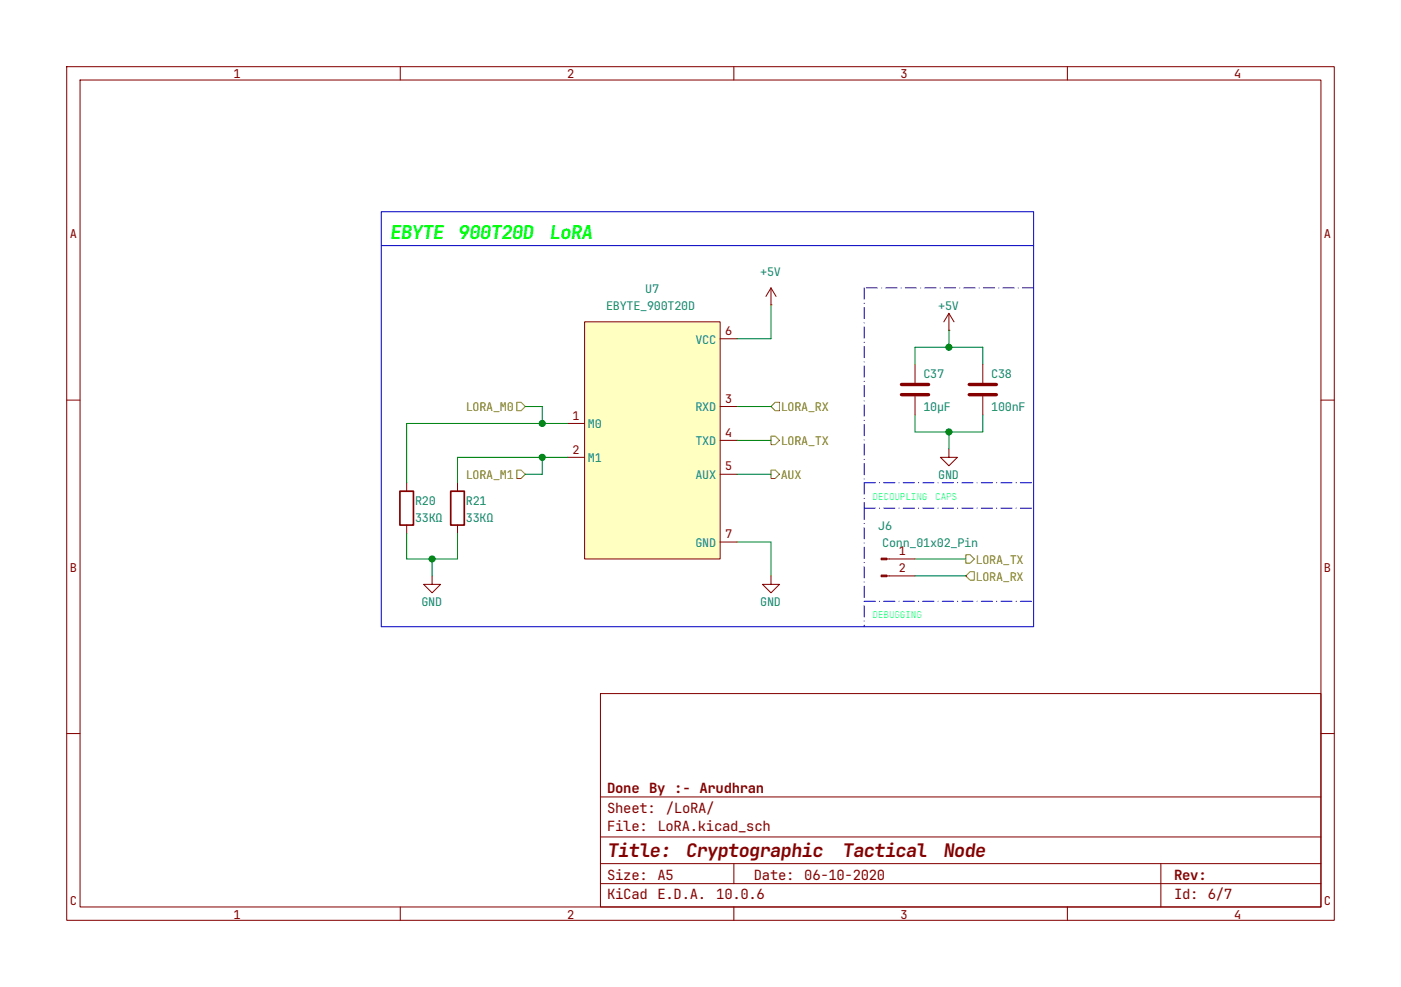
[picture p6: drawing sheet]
(kicad_sch
 (version 20260306)
 (generator "eeschema")
 (generator_version "10.0")
 (paper "A5")
 (title_block
  (title "Cryptographic Tactical Node")
  (date "06-10-2020")
  (company "Done By :- Arudhran"))
 (lib_symbols
  (symbol "Connector:Conn_01x02_Pin"
   (pin_names
    (offset 1.016) (hide yes)) (exclude_from_sim no) (in_bom yes) (on_board yes)
   (in_pos_files yes)
   (duplicate_pin_numbers_are_jumpers no)
   (property "Reference" "J" (at 0 2.54 0) (show_name no) (do_not_autoplace no) (effects (font (size 1.27 1.27))))
   (property "Value" "Conn_01x02_Pin" (at 0 -5.08 0) (show_name no) (do_not_autoplace no) (effects (font (size 1.27 1.27))))
   (property "Footprint" "" (at 0 0 0) (show_name no) (do_not_autoplace no) (hide yes) (effects (font (size 1.27 1.27))))
   (property "Datasheet" "" (at 0 0 0) (show_name no) (do_not_autoplace no) (hide yes) (effects (font (size 1.27 1.27))))
   (property "Description" "Generic connector, single row, 01x02, script generated" (at 0 0 0) (show_name no) (do_not_autoplace no) (hide yes) (effects (font (size 1.27 1.27))))
   (property "ki_locked" "" (at 0 0 0) (show_name no) (do_not_autoplace no) (effects (font (size 1.27 1.27))))
   (symbol "Conn_01x02_Pin_1_1"
    (rectangle (start 0.8636 0.127) (end 0 -0.127) (stroke (width 0.1524) (type default)) (fill (type outline)))
    (rectangle (start 0.8636 -2.413) (end 0 -2.667) (stroke (width 0.1524) (type default)) (fill (type outline)))
    (polyline (pts (xy 1.27 0) (xy 0.8636 0)) (stroke (width 0.1524) (type default)) (fill (type none)))
    (polyline (pts (xy 1.27 -2.54) (xy 0.8636 -2.54)) (stroke (width 0.1524) (type default)) (fill (type none)))
    (pin passive line (at 5.08 0 180) (length 3.81) (name "Pin_1" (effects (font (size 1.27 1.27)))) (number "1" (effects (font (size 1.27 1.27)))))
    (pin passive line (at 5.08 -2.54 180) (length 3.81) (name "Pin_2" (effects (font (size 1.27 1.27)))) (number "2" (effects (font (size 1.27 1.27))))))
   (embedded_fonts no))
  (symbol "Device:C"
   (pin_numbers (hide yes))
   (pin_names
    (offset 0.254)) (exclude_from_sim no) (in_bom yes) (on_board yes)
   (in_pos_files yes)
   (duplicate_pin_numbers_are_jumpers no)
   (property "Reference" "C" (at 0.635 2.54 0) (show_name no) (do_not_autoplace no) (effects (font (size 1.27 1.27)) (justify left)))
   (property "Value" "C" (at 0.635 -2.54 0) (show_name no) (do_not_autoplace no) (effects (font (size 1.27 1.27)) (justify left)))
   (property "Footprint" "" (at 0.9652 -3.81 0) (show_name no) (do_not_autoplace no) (hide yes) (effects (font (size 1.27 1.27))))
   (property "Datasheet" "" (at 0 0 0) (show_name no) (do_not_autoplace no) (hide yes) (effects (font (size 1.27 1.27))))
   (property "Description" "Unpolarized capacitor" (at 0 0 0) (show_name no) (do_not_autoplace no) (hide yes) (effects (font (size 1.27 1.27))))
   (symbol "C_0_1"
    (polyline (pts (xy -2.032 0.762) (xy 2.032 0.762)) (stroke (width 0.508) (type default)) (fill (type none)))
    (polyline (pts (xy -2.032 -0.762) (xy 2.032 -0.762)) (stroke (width 0.508) (type default)) (fill (type none))))
   (symbol "C_1_1"
    (pin passive line (at 0 3.81 270) (length 2.794) (name "" (effects (font (size 1.27 1.27)))) (number "1" (effects (font (size 1.27 1.27)))))
    (pin passive line (at 0 -3.81 90) (length 2.794) (name "" (effects (font (size 1.27 1.27)))) (number "2" (effects (font (size 1.27 1.27))))))
   (embedded_fonts no))
  (symbol "Device:R"
   (pin_numbers (hide yes))
   (pin_names
    (offset 0)) (exclude_from_sim no) (in_bom yes) (on_board yes)
   (in_pos_files yes)
   (duplicate_pin_numbers_are_jumpers no)
   (property "Reference" "R" (at 2.032 0 90) (show_name no) (do_not_autoplace no) (effects (font (size 1.27 1.27))))
   (property "Value" "R" (at 0 0 90) (show_name no) (do_not_autoplace no) (effects (font (size 1.27 1.27))))
   (property "Footprint" "" (at -1.778 0 90) (show_name no) (do_not_autoplace no) (hide yes) (effects (font (size 1.27 1.27))))
   (property "Datasheet" "" (at 0 0 0) (show_name no) (do_not_autoplace no) (hide yes) (effects (font (size 1.27 1.27))))
   (property "Description" "Resistor" (at 0 0 0) (show_name no) (do_not_autoplace no) (hide yes) (effects (font (size 1.27 1.27))))
   (symbol "R_0_1"
    (rectangle (start -1.016 -2.54) (end 1.016 2.54) (stroke (width 0.254) (type default)) (fill (type none))))
   (symbol "R_1_1"
    (pin passive line (at 0 3.81 270) (length 1.27) (name "" (effects (font (size 1.27 1.27)))) (number "1" (effects (font (size 1.27 1.27)))))
    (pin passive line (at 0 -3.81 90) (length 1.27) (name "" (effects (font (size 1.27 1.27)))) (number "2" (effects (font (size 1.27 1.27))))))
   (embedded_fonts no))
  (symbol "EBYTE_900T20D:EBYTE_900T20D" (exclude_from_sim no) (in_bom yes) (on_board yes)
   (in_pos_files yes)
   (duplicate_pin_numbers_are_jumpers no)
   (property "Reference" "U" (at 0 19.05 0) (show_name no) (do_not_autoplace no) (effects (font (size 1.27 1.27))))
   (property "Value" "EBYTE_900T20D" (at 0 -19.05 0) (show_name no) (do_not_autoplace no) (effects (font (size 1.27 1.27))))
   (property "Footprint" "EBYTE_900T20D:EBYTE_900T20D" (at 0 0 0) (show_name no) (do_not_autoplace no) (hide yes) (effects (font (size 1.27 1.27))))
   (property "Datasheet" "" (at 0 0 0) (show_name no) (do_not_autoplace no) (hide yes) (effects (font (size 1.27 1.27))))
   (property "Description" "" (at 0 0 0) (show_name no) (do_not_autoplace no) (hide yes) (effects (font (size 1.27 1.27))))
   (symbol "EBYTE_900T20D_1_1"
    (rectangle (start -10.16 17.78) (end 10.16 -17.78) (stroke (width 0) (type solid)) (fill (type background)))
    (pin input line (at -12.7 2.54 0) (length 2.54) (name "M0" (effects (font (size 1.27 1.27)))) (number "1" (effects (font (size 1.27 1.27)))))
    (pin input line (at -12.7 -2.54 0) (length 2.54) (name "M1" (effects (font (size 1.27 1.27)))) (number "2" (effects (font (size 1.27 1.27)))))
    (pin input line (at 12.7 5.08 180) (length 2.54) (name "RXD" (effects (font (size 1.27 1.27)))) (number "3" (effects (font (size 1.27 1.27)))))
    (pin output line (at 12.7 0 180) (length 2.54) (name "TXD" (effects (font (size 1.27 1.27)))) (number "4" (effects (font (size 1.27 1.27)))))
    (pin output line (at 12.7 -5.08 180) (length 2.54) (name "AUX" (effects (font (size 1.27 1.27)))) (number "5" (effects (font (size 1.27 1.27)))))
    (pin power_in line (at 12.7 15.24 180) (length 2.54) (name "VCC" (effects (font (size 1.27 1.27)))) (number "6" (effects (font (size 1.27 1.27)))))
    (pin power_in line (at 12.7 -15.24 180) (length 2.54) (name "GND" (effects (font (size 1.27 1.27)))) (number "7" (effects (font (size 1.27 1.27)))))
    (pin no_connect line (at -12.7 -15.24 0) (length 2.54) (hide yes) (name "NC" (effects (font (size 1.27 1.27)))) (number "8" (effects (font (size 1.27 1.27)))))
    (pin no_connect line (at -12.7 -15.24 0) (length 2.54) (hide yes) (name "NC" (effects (font (size 1.27 1.27)))) (number "9" (effects (font (size 1.27 1.27)))))
    (pin no_connect line (at -12.7 -15.24 0) (length 2.54) (hide yes) (name "NC" (effects (font (size 1.27 1.27)))) (number "10" (effects (font (size 1.27 1.27))))))
   (embedded_fonts no))
  (symbol "PCM_SparkFun-PowerSymbol:GND"
   (power global)
   (pin_names
    (offset 0)) (exclude_from_sim no) (in_bom yes) (on_board yes)
   (in_pos_files yes)
   (duplicate_pin_numbers_are_jumpers no)
   (property "Reference" "#PWR" (at 0 -6.35 0) (show_name no) (do_not_autoplace no) (hide yes) (effects (font (size 1.27 1.27))))
   (property "Value" "GND" (at 0 -3.81 0) (show_name no) (do_not_autoplace yes) (effects (font (size 1.27 1.27))))
   (property "Footprint" "" (at 0 0 0) (show_name no) (do_not_autoplace no) (hide yes) (effects (font (size 1.27 1.27))))
   (property "Datasheet" "" (at 0 0 0) (show_name no) (do_not_autoplace no) (hide yes) (effects (font (size 1.27 1.27))))
   (property "Description" "Power symbol creates a global label with name \"GND\" , ground" (at 0 -8.89 0) (show_name no) (do_not_autoplace no) (hide yes) (effects (font (size 1.27 1.27))))
   (symbol "GND_0_1"
    (polyline (pts (xy 0 0) (xy 0 -1.27) (xy 1.27 -1.27) (xy 0 -2.54) (xy -1.27 -1.27) (xy 0 -1.27)) (stroke (width 0) (type default)) (fill (type none))))
   (symbol "GND_1_1"
    (pin power_in line (at 0 0 270) (length 0) (hide yes) (name "GND" (effects (font (size 1.27 1.27)))) (number "1" (effects (font (size 1.27 1.27))))))
   (embedded_fonts no))
  (symbol "power:+5V"
   (power global)
   (pin_numbers (hide yes))
   (pin_names
    (offset 0) (hide yes)) (exclude_from_sim no) (in_bom yes) (on_board yes)
   (in_pos_files yes)
   (duplicate_pin_numbers_are_jumpers no)
   (property "Reference" "#PWR" (at 0 -3.81 0) (show_name no) (do_not_autoplace no) (hide yes) (effects (font (size 1.27 1.27))))
   (property "Value" "+5V" (at 0 3.556 0) (show_name no) (do_not_autoplace no) (effects (font (size 1.27 1.27))))
   (property "Footprint" "" (at 0 0 0) (show_name no) (do_not_autoplace no) (hide yes) (effects (font (size 1.27 1.27))))
   (property "Datasheet" "" (at 0 0 0) (show_name no) (do_not_autoplace no) (hide yes) (effects (font (size 1.27 1.27))))
   (property "Description" "Power symbol creates a global label with name \"+5V\"" (at 0 0 0) (show_name no) (do_not_autoplace no) (hide yes) (effects (font (size 1.27 1.27))))
   (symbol "+5V_0_1"
    (polyline (pts (xy -0.762 1.27) (xy 0 2.54)) (stroke (width 0) (type default)) (fill (type none)))
    (polyline (pts (xy 0 2.54) (xy 0.762 1.27)) (stroke (width 0) (type default)) (fill (type none)))
    (polyline (pts (xy 0 0) (xy 0 2.54)) (stroke (width 0) (type default)) (fill (type none))))
   (symbol "+5V_1_1"
    (pin power_in line (at 0 0 90) (length 0) (name "" (effects (font (size 1.27 1.27)))) (number "1" (effects (font (size 1.27 1.27))))))
   (embedded_fonts no)))
 (rectangle
  (start 57.15 31.75)
  (end 154.94 93.98)
  (stroke (width 0) (type default))
  (fill (type none)))
 (text "EBYTE 900T20D LoRA"
  (exclude_from_sim no)
  (at 58.42 35.56 0)
  (effects (font (size 2.032 2.032)
    (bold yes)
    (italic yes) (color 0 255 0 1)) (justify left)))
 (text "DECOUPLING CAPS"
  (exclude_from_sim no)
  (at 130.81 74.93 0)
  (effects (font (size 1.016 1.016) (thickness 0.127) (color 0 255 255 1)) (justify left)))
 (text "DEBUGGING"
  (exclude_from_sim no)
  (at 130.81 92.71 0)
  (effects (font (size 1.016 1.016) (thickness 0.127) (color 0 255 255 1)) (justify left)))
 (junction
  (at 81.28 68.58)
  (diameter 0)
  (color 0 0 0 0))
 (junction
  (at 64.77 83.82)
  (diameter 0)
  (color 0 0 0 0))
 (junction
  (at 81.28 63.5)
  (diameter 0)
  (color 0 0 0 0))
 (junction
  (at 142.24 64.77)
  (diameter 0)
  (color 0 0 0 0))
 (junction
  (at 142.24 52.07)
  (diameter 0)
  (color 0 0 0 0))
 (wire
  (pts (xy 137.16 52.07) (xy 142.24 52.07))
  (stroke (width 0) (type default)))
 (wire
  (pts (xy 110.49 50.8) (xy 115.57 50.8))
  (stroke (width 0) (type default)))
 (polyline
  (pts (xy 129.54 76.2) (xy 129.54 93.98))
  (stroke (width 0) (type dash_dot)))
 (wire
  (pts (xy 137.16 86.36) (xy 144.78 86.36))
  (stroke (width 0) (type default)))
 (wire
  (pts (xy 60.96 63.5) (xy 60.96 72.39))
  (stroke (width 0) (type default)))
 (wire
  (pts (xy 115.57 81.28) (xy 115.57 86.36))
  (stroke (width 0) (type default)))
 (wire
  (pts (xy 110.49 66.04) (xy 115.57 66.04))
  (stroke (width 0) (type default)))
 (polyline
  (pts (xy 129.54 90.17) (xy 154.94 90.17))
  (stroke (width 0) (type dash_dot)))
 (wire
  (pts (xy 68.58 68.58) (xy 81.28 68.58))
  (stroke (width 0) (type default)))
 (wire
  (pts (xy 110.49 60.96) (xy 115.57 60.96))
  (stroke (width 0) (type default)))
 (polyline
  (pts (xy 129.54 43.18) (xy 129.54 76.2))
  (stroke (width 0) (type dash_dot)))
 (wire
  (pts (xy 137.16 83.82) (xy 144.78 83.82))
  (stroke (width 0) (type default)))
 (wire
  (pts (xy 137.16 62.23) (xy 137.16 64.77))
  (stroke (width 0) (type default)))
 (wire
  (pts (xy 60.96 80.01) (xy 60.96 83.82))
  (stroke (width 0) (type default)))
 (wire
  (pts (xy 147.32 64.77) (xy 142.24 64.77))
  (stroke (width 0) (type default)))
 (wire
  (pts (xy 78.74 71.12) (xy 81.28 71.12))
  (stroke (width 0) (type default)))
 (wire
  (pts (xy 64.77 83.82) (xy 64.77 86.36))
  (stroke (width 0) (type default)))
 (wire
  (pts (xy 81.28 68.58) (xy 85.09 68.58))
  (stroke (width 0) (type default)))
 (wire
  (pts (xy 78.74 60.96) (xy 81.28 60.96))
  (stroke (width 0) (type default)))
 (wire
  (pts (xy 64.77 83.82) (xy 68.58 83.82))
  (stroke (width 0) (type default)))
 (wire
  (pts (xy 142.24 64.77) (xy 142.24 67.31))
  (stroke (width 0) (type default)))
 (polyline
  (pts (xy 129.54 72.39) (xy 154.94 72.39))
  (stroke (width 0) (type dash_dot)))
 (wire
  (pts (xy 81.28 71.12) (xy 81.28 68.58))
  (stroke (width 0) (type default)))
 (wire
  (pts (xy 68.58 80.01) (xy 68.58 83.82))
  (stroke (width 0) (type default)))
 (wire
  (pts (xy 110.49 81.28) (xy 115.57 81.28))
  (stroke (width 0) (type default)))
 (wire
  (pts (xy 147.32 62.23) (xy 147.32 64.77))
  (stroke (width 0) (type default)))
 (polyline
  (pts (xy 129.54 76.2) (xy 154.94 76.2))
  (stroke (width 0) (type dash_dot)))
 (wire
  (pts (xy 142.24 52.07) (xy 147.32 52.07))
  (stroke (width 0) (type default)))
 (wire
  (pts (xy 142.24 49.53) (xy 142.24 52.07))
  (stroke (width 0) (type default)))
 (wire
  (pts (xy 81.28 63.5) (xy 85.09 63.5))
  (stroke (width 0) (type default)))
 (wire
  (pts (xy 60.96 83.82) (xy 64.77 83.82))
  (stroke (width 0) (type default)))
 (wire
  (pts (xy 115.57 71.12) (xy 110.49 71.12))
  (stroke (width 0) (type default)))
 (wire
  (pts (xy 68.58 68.58) (xy 68.58 72.39))
  (stroke (width 0) (type default)))
 (polyline
  (pts (xy 57.15 36.83) (xy 154.94 36.83))
  (stroke (width 0) (type default)))
 (polyline
  (pts (xy 154.94 43.18) (xy 129.54 43.18))
  (stroke (width 0) (type dash_dot)))
 (wire
  (pts (xy 115.57 45.72) (xy 115.57 50.8))
  (stroke (width 0) (type default)))
 (wire
  (pts (xy 147.32 54.61) (xy 147.32 52.07))
  (stroke (width 0) (type default)))
 (wire
  (pts (xy 137.16 54.61) (xy 137.16 52.07))
  (stroke (width 0) (type default)))
 (wire
  (pts (xy 60.96 63.5) (xy 81.28 63.5))
  (stroke (width 0) (type default)))
 (wire
  (pts (xy 81.28 60.96) (xy 81.28 63.5))
  (stroke (width 0) (type default)))
 (wire
  (pts (xy 142.24 64.77) (xy 137.16 64.77))
  (stroke (width 0) (type default)))
 (hierarchical_label "LORA_RX"
  (shape input)
  (at 144.78 86.36 0)
  (effects (font (size 1.27 1.27)) (justify left)))
 (hierarchical_label "LORA_TX"
  (shape output)
  (at 144.78 83.82 0)
  (effects (font (size 1.27 1.27)) (justify left)))
 (hierarchical_label "LORA_M0"
  (shape input)
  (at 78.74 60.96 180)
  (effects (font (size 1.27 1.27)) (justify right)))
 (hierarchical_label "LORA_TX"
  (shape output)
  (at 115.57 66.04 0)
  (effects (font (size 1.27 1.27)) (justify left)))
 (hierarchical_label "LORA_RX"
  (shape input)
  (at 115.57 60.96 0)
  (effects (font (size 1.27 1.27)) (justify left)))
 (hierarchical_label "AUX"
  (shape output)
  (at 115.57 71.12 0)
  (effects (font (size 1.27 1.27)) (justify left)))
 (hierarchical_label "LORA_M1"
  (shape input)
  (at 78.74 71.12 180)
  (effects (font (size 1.27 1.27)) (justify right)))
 (symbol
  (lib_id "EBYTE_900T20D:EBYTE_900T20D")
  (at 97.79 66.04 0)
  (unit 1)
  (body_style 1)
  (exclude_from_sim no)
  (in_bom yes)
  (on_board yes)
  (in_pos_files yes)
  (dnp no)
  (fields_autoplaced yes)
  (property "Reference" "U7" (at 97.79 43.18 0) (show_name no) (do_not_autoplace no) (effects (font (size 1.27 1.27))))
  (property "Value" "EBYTE_900T20D" (at 97.79 45.72 0) (show_name no) (do_not_autoplace no) (effects (font (size 1.27 1.27))))
  (property "Footprint" "EBYTE_900T20D:EBYTE_900T20D" (at 97.79 66.04 0) (hide yes) (show_name no) (do_not_autoplace no) (effects (font (size 1.27 1.27))))
  (property "Datasheet" "" (at 97.79 66.04 0) (hide yes) (show_name no) (do_not_autoplace no) (effects (font (size 1.27 1.27))))
  (property "Description" "" (at 97.79 66.04 0) (hide yes) (show_name no) (do_not_autoplace no) (effects (font (size 1.27 1.27))))
  (pin "5")
  (pin "8")
  (pin "9")
  (pin "6")
  (pin "10")
  (pin "7")
  (pin "4")
  (pin "1")
  (pin "2")
  (pin "3"))
 (symbol
  (lib_id "PCM_SparkFun-PowerSymbol:GND")
  (at 142.24 67.31 0)
  (unit 1)
  (body_style 1)
  (exclude_from_sim no)
  (in_bom yes)
  (on_board yes)
  (in_pos_files yes)
  (dnp no)
  (fields_autoplaced yes)
  (property "Reference" "#PWR084" (at 142.24 73.66 0) (hide yes) (show_name no) (do_not_autoplace no) (effects (font (size 1.27 1.27))))
  (property "Value" "GND" (at 142.24 71.12 0) (show_name no) (do_not_autoplace yes) (effects (font (size 1.27 1.27))))
  (property "Footprint" "" (at 142.24 67.31 0) (hide yes) (show_name no) (do_not_autoplace no) (effects (font (size 1.27 1.27))))
  (property "Datasheet" "" (at 142.24 67.31 0) (hide yes) (show_name no) (do_not_autoplace no) (effects (font (size 1.27 1.27))))
  (property "Description" "Power symbol creates a global label with name \"GND\" , ground" (at 142.24 76.2 0) (hide yes) (show_name no) (do_not_autoplace no) (effects (font (size 1.27 1.27))))
  (pin "1"))
 (symbol
  (lib_id "PCM_SparkFun-PowerSymbol:GND")
  (at 64.77 86.36 0)
  (unit 1)
  (body_style 1)
  (exclude_from_sim no)
  (in_bom yes)
  (on_board yes)
  (in_pos_files yes)
  (dnp no)
  (fields_autoplaced yes)
  (property "Reference" "#PWR080" (at 64.77 92.71 0) (hide yes) (show_name no) (do_not_autoplace no) (effects (font (size 1.27 1.27))))
  (property "Value" "GND" (at 64.77 90.17 0) (show_name no) (do_not_autoplace yes) (effects (font (size 1.27 1.27))))
  (property "Footprint" "" (at 64.77 86.36 0) (hide yes) (show_name no) (do_not_autoplace no) (effects (font (size 1.27 1.27))))
  (property "Datasheet" "" (at 64.77 86.36 0) (hide yes) (show_name no) (do_not_autoplace no) (effects (font (size 1.27 1.27))))
  (property "Description" "Power symbol creates a global label with name \"GND\" , ground" (at 64.77 95.25 0) (hide yes) (show_name no) (do_not_autoplace no) (effects (font (size 1.27 1.27))))
  (pin "1"))
 (symbol
  (lib_id "Device:C")
  (at 147.32 58.42 0)
  (unit 1)
  (body_style 1)
  (exclude_from_sim no)
  (in_bom yes)
  (on_board yes)
  (in_pos_files yes)
  (dnp no)
  (property "Reference" "C38" (at 148.59 55.88 0) (show_name no) (do_not_autoplace no) (effects (font (size 1.27 1.27)) (justify left)))
  (property "Value" "100nF" (at 148.59 60.96 0) (show_name no) (do_not_autoplace no) (effects (font (size 1.27 1.27)) (justify left)))
  (property "Footprint" "Capacitor_SMD:C_0603_1608Metric_Pad1.08x0.95mm_HandSolder" (at 148.2852 62.23 0) (hide yes) (show_name no) (do_not_autoplace no) (effects (font (size 1.27 1.27))))
  (property "Datasheet" "" (at 147.32 58.42 0) (hide yes) (show_name no) (do_not_autoplace no) (effects (font (size 1.27 1.27))))
  (property "Description" "Unpolarized capacitor" (at 147.32 58.42 0) (hide yes) (show_name no) (do_not_autoplace no) (effects (font (size 1.27 1.27))))
  (pin "2")
  (pin "1"))
 (symbol
  (lib_id "Device:C")
  (at 137.16 58.42 0)
  (unit 1)
  (body_style 1)
  (exclude_from_sim no)
  (in_bom yes)
  (on_board yes)
  (in_pos_files yes)
  (dnp no)
  (property "Reference" "C37" (at 138.43 55.88 0) (show_name no) (do_not_autoplace no) (effects (font (size 1.27 1.27)) (justify left)))
  (property "Value" "10μF" (at 138.43 60.96 0) (show_name no) (do_not_autoplace no) (effects (font (size 1.27 1.27)) (justify left)))
  (property "Footprint" "Capacitor_SMD:C_1206_3216Metric_Pad1.33x1.80mm_HandSolder" (at 138.1252 62.23 0) (hide yes) (show_name no) (do_not_autoplace no) (effects (font (size 1.27 1.27))))
  (property "Datasheet" "" (at 137.16 58.42 0) (hide yes) (show_name no) (do_not_autoplace no) (effects (font (size 1.27 1.27))))
  (property "Description" "Unpolarized capacitor" (at 137.16 58.42 0) (hide yes) (show_name no) (do_not_autoplace no) (effects (font (size 1.27 1.27))))
  (pin "2")
  (pin "1"))
 (symbol
  (lib_id "Device:R")
  (at 60.96 76.2 0)
  (unit 1)
  (body_style 1)
  (exclude_from_sim no)
  (in_bom yes)
  (on_board yes)
  (in_pos_files yes)
  (dnp no)
  (property "Reference" "R20" (at 62.23 74.93 0) (show_name no) (do_not_autoplace no) (effects (font (size 1.27 1.27)) (justify left)))
  (property "Value" "33KΩ" (at 62.23 77.47 0) (show_name no) (do_not_autoplace no) (effects (font (size 1.27 1.27)) (justify left)))
  (property "Footprint" "Resistor_SMD:R_0805_2012Metric_Pad1.20x1.40mm_HandSolder" (at 59.182 76.2 90) (hide yes) (show_name no) (do_not_autoplace no) (effects (font (size 1.27 1.27))))
  (property "Datasheet" "" (at 60.96 76.2 0) (hide yes) (show_name no) (do_not_autoplace no) (effects (font (size 1.27 1.27))))
  (property "Description" "Resistor" (at 60.96 76.2 0) (hide yes) (show_name no) (do_not_autoplace no) (effects (font (size 1.27 1.27))))
  (pin "1")
  (pin "2"))
 (symbol
  (lib_id "PCM_SparkFun-PowerSymbol:GND")
  (at 115.57 86.36 0)
  (unit 1)
  (body_style 1)
  (exclude_from_sim no)
  (in_bom yes)
  (on_board yes)
  (in_pos_files yes)
  (dnp no)
  (fields_autoplaced yes)
  (property "Reference" "#PWR082" (at 115.57 92.71 0) (hide yes) (show_name no) (do_not_autoplace no) (effects (font (size 1.27 1.27))))
  (property "Value" "GND" (at 115.57 90.17 0) (show_name no) (do_not_autoplace yes) (effects (font (size 1.27 1.27))))
  (property "Footprint" "" (at 115.57 86.36 0) (hide yes) (show_name no) (do_not_autoplace no) (effects (font (size 1.27 1.27))))
  (property "Datasheet" "" (at 115.57 86.36 0) (hide yes) (show_name no) (do_not_autoplace no) (effects (font (size 1.27 1.27))))
  (property "Description" "Power symbol creates a global label with name \"GND\" , ground" (at 115.57 95.25 0) (hide yes) (show_name no) (do_not_autoplace no) (effects (font (size 1.27 1.27))))
  (pin "1"))
 (symbol
  (lib_id "Connector:Conn_01x02_Pin")
  (at 132.08 83.82 0)
  (unit 1)
  (body_style 1)
  (exclude_from_sim no)
  (in_bom yes)
  (on_board yes)
  (in_pos_files yes)
  (dnp no)
  (property "Reference" "J6" (at 132.715 78.74 0) (show_name no) (do_not_autoplace no) (effects (font (size 1.27 1.27))))
  (property "Value" "Conn_01x02_Pin" (at 139.7 81.28 0) (show_name no) (do_not_autoplace no) (effects (font (size 1.27 1.27))))
  (property "Footprint" "Connector_PinHeader_2.54mm:PinHeader_1x02_P2.54mm_Vertical" (at 132.08 83.82 0) (hide yes) (show_name no) (do_not_autoplace no) (effects (font (size 1.27 1.27))))
  (property "Datasheet" "" (at 132.08 83.82 0) (hide yes) (show_name no) (do_not_autoplace no) (effects (font (size 1.27 1.27))))
  (property "Description" "Generic connector, single row, 01x02, script generated" (at 132.08 83.82 0) (hide yes) (show_name no) (do_not_autoplace no) (effects (font (size 1.27 1.27))))
  (pin "1")
  (pin "2"))
 (symbol
  (lib_id "power:+5V")
  (at 115.57 45.72 0)
  (unit 1)
  (body_style 1)
  (exclude_from_sim no)
  (in_bom yes)
  (on_board yes)
  (in_pos_files yes)
  (dnp no)
  (fields_autoplaced yes)
  (property "Reference" "#PWR081" (at 115.57 49.53 0) (hide yes) (show_name no) (do_not_autoplace no) (effects (font (size 1.27 1.27))))
  (property "Value" "+5V" (at 115.57 40.64 0) (show_name no) (do_not_autoplace no) (effects (font (size 1.27 1.27))))
  (property "Footprint" "" (at 115.57 45.72 0) (hide yes) (show_name no) (do_not_autoplace no) (effects (font (size 1.27 1.27))))
  (property "Datasheet" "" (at 115.57 45.72 0) (hide yes) (show_name no) (do_not_autoplace no) (effects (font (size 1.27 1.27))))
  (property "Description" "Power symbol creates a global label with name \"+5V\"" (at 115.57 45.72 0) (hide yes) (show_name no) (do_not_autoplace no) (effects (font (size 1.27 1.27))))
  (pin "1"))
 (symbol
  (lib_id "Device:R")
  (at 68.58 76.2 0)
  (unit 1)
  (body_style 1)
  (exclude_from_sim no)
  (in_bom yes)
  (on_board yes)
  (in_pos_files yes)
  (dnp no)
  (property "Reference" "R21" (at 69.85 74.93 0) (show_name no) (do_not_autoplace no) (effects (font (size 1.27 1.27)) (justify left)))
  (property "Value" "33KΩ" (at 69.85 77.47 0) (show_name no) (do_not_autoplace no) (effects (font (size 1.27 1.27)) (justify left)))
  (property "Footprint" "Resistor_SMD:R_0805_2012Metric_Pad1.20x1.40mm_HandSolder" (at 66.802 76.2 90) (hide yes) (show_name no) (do_not_autoplace no) (effects (font (size 1.27 1.27))))
  (property "Datasheet" "" (at 68.58 76.2 0) (hide yes) (show_name no) (do_not_autoplace no) (effects (font (size 1.27 1.27))))
  (property "Description" "Resistor" (at 68.58 76.2 0) (hide yes) (show_name no) (do_not_autoplace no) (effects (font (size 1.27 1.27))))
  (pin "1")
  (pin "2"))
 (symbol
  (lib_id "power:+5V")
  (at 142.24 49.53 0)
  (unit 1)
  (body_style 1)
  (exclude_from_sim no)
  (in_bom yes)
  (on_board yes)
  (in_pos_files yes)
  (dnp no)
  (property "Reference" "#PWR083" (at 142.24 53.34 0) (hide yes) (show_name no) (do_not_autoplace no) (effects (font (size 1.27 1.27))))
  (property "Value" "+5V" (at 142.24 45.72 0) (show_name no) (do_not_autoplace no) (effects (font (size 1.27 1.27))))
  (property "Footprint" "" (at 142.24 49.53 0) (hide yes) (show_name no) (do_not_autoplace no) (effects (font (size 1.27 1.27))))
  (property "Datasheet" "" (at 142.24 49.53 0) (hide yes) (show_name no) (do_not_autoplace no) (effects (font (size 1.27 1.27))))
  (property "Description" "Power symbol creates a global label with name \"+5V\"" (at 142.24 49.53 0) (hide yes) (show_name no) (do_not_autoplace no) (effects (font (size 1.27 1.27))))
  (pin "1")))
